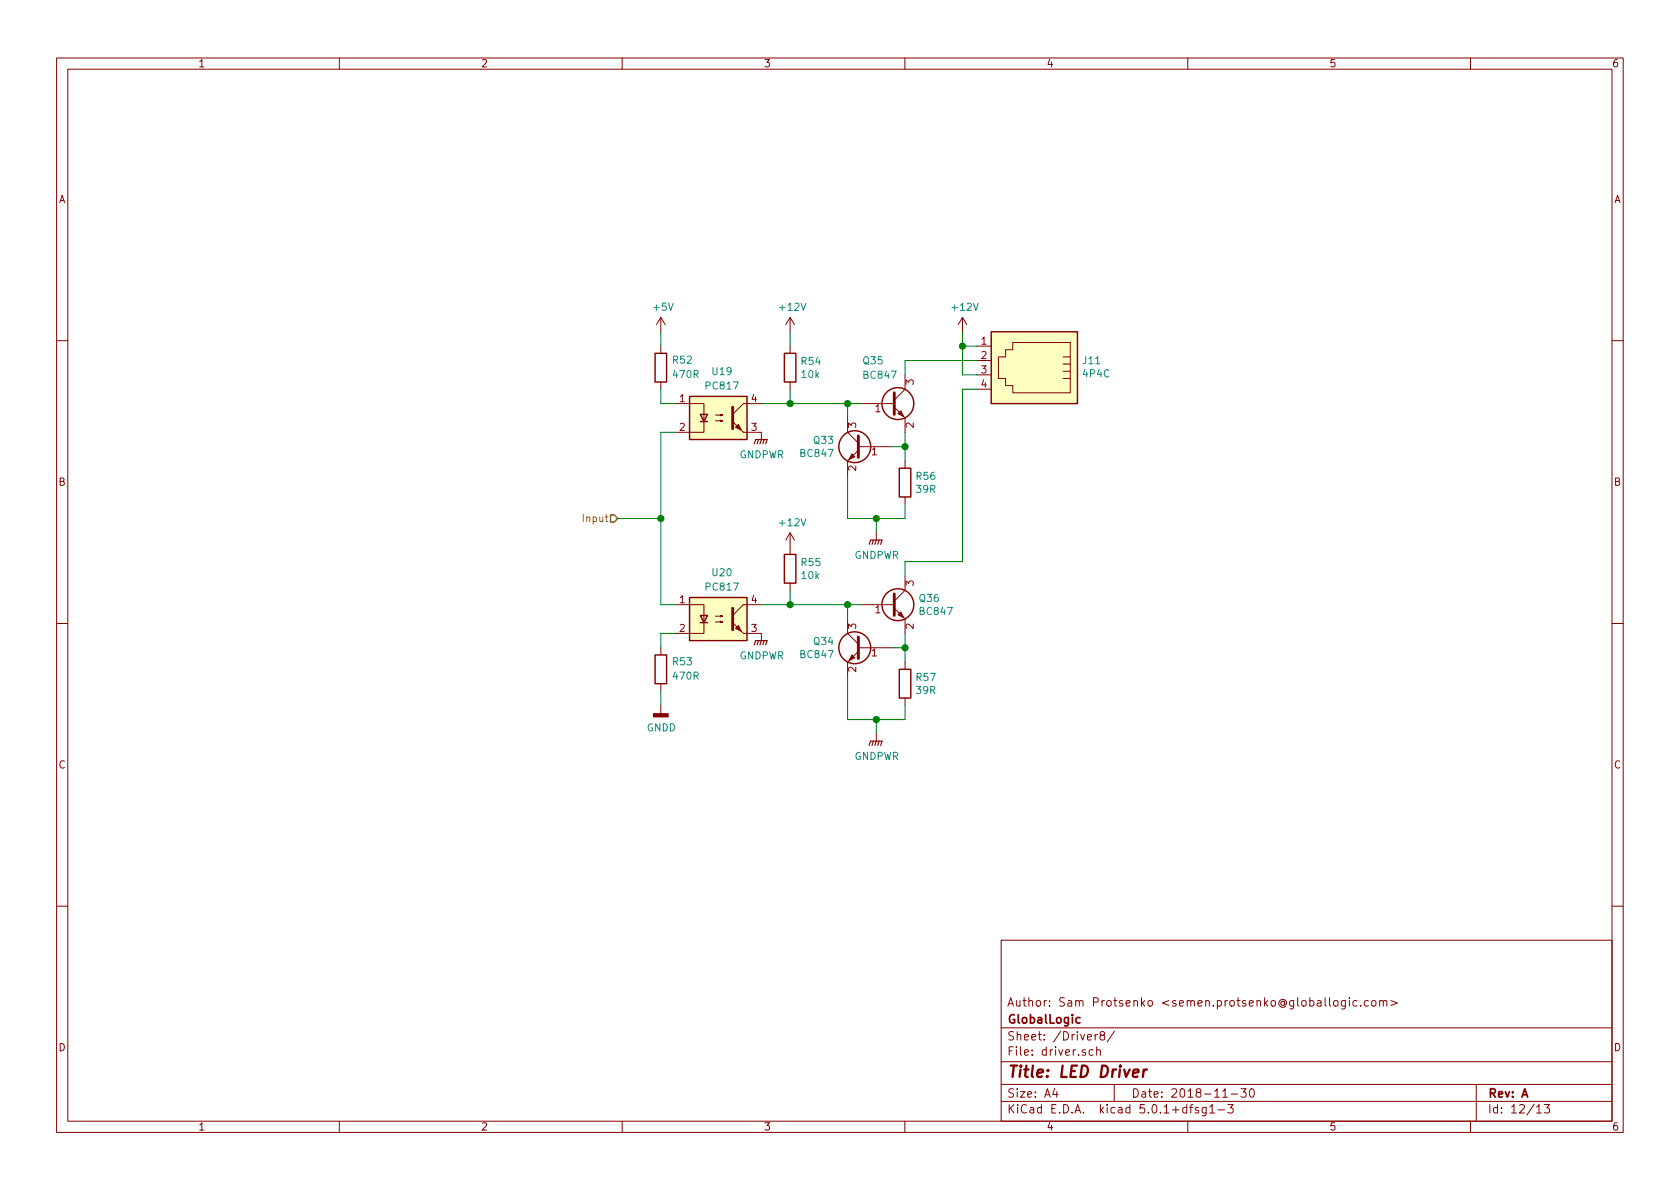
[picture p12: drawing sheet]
<svg xmlns="http://www.w3.org/2000/svg" width="297mm" height="210mm" viewBox="0 0 297 210" stroke-linecap="round" stroke-linejoin="round" font-family="sans-serif">
<g fill="none" stroke="#840000" stroke-width=".18">
<path d="M10 10.3h277v189.9h-277zM12 12.2h273v186.1h-273zM60 10.3v1.9M110 10.3v1.9M160 10.3v1.9M210 10.3v1.9M260 10.3v1.9M116.8 56.1v2.6M116.8 56.1l-.7 1.3M116.8 56.1l.8 1.3M139.7 56.1v2.6M139.7 56.1l-.8 1.3"/>
<path d="M139.7 56.1l.8 1.3M170.2 56.1l-.8 1.3M170.2 56.1v2.6M170.2 56.1l.7 1.3M10 60.2h2M116.8 61.2v1.3M116.8 67.6v1.2M119.4 71.4h5.1v5h-5.1M126.5 74.4h1.3l-.4 .1v-.2l.4 .1M126.5 73.4h1.3l-.4 .1v-.2l.4 .1M131.4 76.4h3.2v1.3M134.6 71.4h-3.2l-1.9 1.9"/>
<path d="M139.7 61.2v1.3M139.7 67.6v1.2M149.9 73.9v2.5l1.9 2M151.8 79.6l-1.9 1.9v2.6M151.8 79h5.7M152.4 71.4h5.7M158.1 72l1.9 1.9v2.5M160 66.3v2.5l-1.9 1.9M172.7 61.2h2.6M172.7 63.7h2.6M172.7 66.3h2.6M172.7 68.8h2.6"/>
<path d="M176.5 63.1h1.3v-1.3h1.3v-1.2h10.1v8.9h-10.1v-1.3h-1.3v-1.3h-1.3zM188 63.1h1.2M188 64.4h1.2M188 65.7h1.2M188 66.9h1.2M285 60.2h2M139.7 94.2v3.8M139.7 94.2l-.8 1.3M139.7 94.2l.8 1.3M154.9 94.2v1.3M160 81.5v1.3M160 87.9v1.2"/>
<path d="M10 110.3h2M116.8 114.5v1.3M119.4 106.9h5.1v5.1h-5.1M126.5 110h1.3l-.4 .1v-.3l.4 .2M126.5 109h1.3l-.4 .1v-.3l.4 .2M131.4 112h3.2v1.3M134.6 106.9h-3.2l-1.9 1.9M139.7 103.1v1.3M149.9 109.5v2.5l1.9 1.9M151.8 115.2l-1.9 1.9v2.5M151.8 114.5h5.7M152.4 106.9h5.7"/>
<path d="M158.1 107.6l1.9 1.9v2.5M160 101.8v2.6l-1.9 1.9M160 117.1v1.3M285 110.3h2M116.8 120.9v1.3M116.8 124.7v1.5M154.9 129.8v1.3M160 123.4v1.3M10 160.2h2M177 166.3h108v32h-108zM235.9 177.1l.2-.2 .4 .2v.7l-.2 .1-.4-.1zM237.9 176.9v1.2l-.3 .3h-.4"/>
<path d="M237.9 177l-.5-.1-.2 .3 .1 .6h.6M238.6 176.4v.2M238.6 176.9v1M239.9 177l-.4-.1-.3 .3 .1 .6 .2 .1 .4-.1M240.6 177.8v.1M241.9 177l-.4-.1-.3 .3 .1 .6 .2 .1 .4-.1M242.6 177.1l.2-.2 .4 .2v.7l-.2 .1-.4-.1zM243.9 177.1l.2-.2 .4 .1 .1 .9M243.9 176.9v1M244.6 177.1l.2-.2 .3 .1 .1 .9M245.9 176.9l1.2 .5-1.2 .4M285 160.2h2"/>
<path d="M60 198.3v1.9M110 198.3v1.9M160 198.3v1.9M177 194.8h108M177 191.8h108M177 187.8h108M177 181.8h108M186.5 192.5l-.4 1h1M186.8 193v1M193.3 185.7l-.5-.1-.2 .3 .1 .6h.6M193.6 182.9v1M193.9 185.7h.1a.37 .37 0 0 1 .6 .1v.8"/>
<path d="M193.9 185.1v1.5M194.1 182.9l-.5 .3M194.8 183.1l-.3-.3 .1-.3a.48 .48 0 0 1 .7 .1l-.1 .4a.52 .52 0 0 0-.6 .2 .52 .52 0 0 0 0 .6l.4 .1 .3-.1v-.4l-.3-.3M197 191.8v3M197.1 182.3l-1.3 2M210 198.3v1.9M210.3 195.8h.6M210.9 195.3l-.4 .2v1.3M211.9 195.9l-.4-.1-.2 .2 .1 .3 .5 .1v.3h-.6M213.3 195.8v1.2l-.3 .3h-.4M213.3 195.9l-.5-.1-.3 .3 .1 .6 .2 .1 .5-.1M213.9 195.8l.4-.5v1.5"/>
<path d="M213.9 196.8h.9M215.4 196.3h1.1M216.2 194h.8M217.1 195.3h.9l-.5 .6 .5 .1v.7l-.2 .1-.7-.1M217.7 193.5h1.1M219.4 192.5h.9l-.5 .6 .5 .1v.7l-.3 .1-.6-.1M221.1 192.6l.2-.1a.8 .8 0 0 1 .5 .8 .8 .8 0 0 1-.5 .7 1 1 0 0 1-.2-1.4zM260 198.3v1.9M261 191.8v6.5M271.7 195.8l.4-.5v1.5M271.7 196.8h.8M273 195.3h1l-.5 .6 .4 .1v.7l-.2 .1-.7-.1"/>
</g>
<path d="M200.3 189.8l1-.2v-.4l-.6-.1-.3 .3v.9l.1 .1 .6-.1M202.2 189.1l-.1 1.3M202.8 189.1a.54 .54 0 0 0-.6 .4" fill="none" stroke="#840000" stroke-width=".41"/>
<path d="M191 180l-.5-.1-.3 .3 .1 .6 .2 .1 .5-.1" fill="none" stroke="#840000" stroke-width=".3"/>
<g fill="none" stroke="#840000" stroke-width=".25">
<path d="M175.3 58.7h15.2v12.7h-15.2zM115.8 62.5h2.1v5.1h-2.1zM121.9 70.1h10.2v7.6h-10.2zM123.8 73.3h1.3l-.6 1.2zM123.8 74.5h1.3M138.7 62.5h2v5.1h-2zM138.7 98h2v5.1h-2zM159 82.8h2v5.1h-2zM115.8 115.8h2.1v5.1h-2.1zM121.9 105.7h10.2v7.6h-10.2zM123.8 108.8h1.3l-.6 1.3zM123.8 110.1h1.3"/>
<path d="M159 118.4h2v5h-2z"/>
<circle cx="151.1" cy="79" r="2.82"/>
<circle cx="158.7" cy="71.4" r="2.82"/>
<circle cx="151.1" cy="114.5" r="2.82"/>
<circle cx="158.7" cy="106.9" r="2.82"/>
</g>
<g fill="none" stroke="#008400" stroke-width=".18">
<path d="M116.8 58.7v2.5M139.7 58.7v2.5M170.2 58.7v7.6h2.5M116.8 68.8v2.6h2.6M119.4 76.4h-2.6v30.5h2.6M134.6 71.4h17.8M139.7 68.8v2.6M149.9 71.4v2.5M157.5 79h2.5M160 76.4v5.1M170.2 61.2h2.5M172.7 63.7h-12.7v2.6"/>
<path d="M172.7 68.8h-2.5v30.5h-10.2v2.5M109.2 91.7h7.6M149.9 84.1v7.6h10.1v-2.6M154.9 91.7v2.5M119.4 112h-2.6v2.5M134.6 106.9h17.8M139.7 104.4v2.5M149.9 119.6v7.6h10.1v-2.5M149.9 106.9v2.6M157.5 114.5h2.5M160 112v5.1M116.8 122.2v2.5"/>
<path d="M154.9 127.2v2.6"/>
</g>
<g fill="#008400" stroke="#008400" stroke-width=".25">
<circle cx="160" cy="79" r=".51"/>
<circle cx="154.9" cy="91.7" r=".51"/>
<circle cx="149.9" cy="71.4" r=".51"/>
<circle cx="160" cy="114.5" r=".51"/>
<circle cx="154.9" cy="127.2" r=".51"/>
<circle cx="149.9" cy="106.9" r=".51"/>
<circle cx="170.2" cy="61.2" r=".51"/>
<circle cx="139.7" cy="71.4" r=".51"/>
<circle cx="139.7" cy="106.9" r=".51"/>
<circle cx="116.8" cy="91.7" r=".51"/>
</g>
<g fill="#ffffc2" stroke="#ffffc2" stroke-width=".18">
<path d="M121.9 105.7h10.2v7.6h-10.2z"/>
<path d="M175.3 58.7h15.2v12.7h-15.2z"/>
<path d="M121.9 70.1h10.2v7.6h-10.2z"/>
</g>
<g fill="#840000" stroke="#840000" stroke-width=".18">
<path d="M129.5 110.1l1.9 1.9z"/>
<path d="M130 111.1l.6-.5 .5 1z"/>
<path d="M158.7 73.1l.6-.5 .5 1.1z"/>
<path d="M150.6 80.3l.5 .5-1 .5z"/>
<path d="M150.6 115.8l.5 .5-1 .5z"/>
<path d="M158.7 108.7l.6-.5 .5 1z"/>
<path d="M129.5 74.5l1.9 1.9z"/>
<path d="M130 75.6l.6-.5 .5 1z"/>
</g>
<path d="M129.5 72v3.8M151.8 77.1v3.8M158.1 69.5v3.8M129.5 107.6v3.8M151.8 112.6v3.9M158.1 105v3.8" fill="none" stroke="#840000" stroke-width=".51"/>
<path d="M107.9 91.1h.7l.6 .6-.6 .6h-.7z" fill="none" stroke="#848400" stroke-width=".25"/>
<path d="M115.6 126.2h2.5v.5h-2.5z" fill="#840000" stroke="#840000" stroke-width=".25"/>
<g fill="none" stroke="#840000" stroke-width=".2">
<path d="M133.3 78.5l.3-.8h2l-.2 .8M134.1 77.7l-.2 .8M134.6 77.7l-.2 .8M135.1 77.7l-.2 .8M153.7 96.3l.2-.8h2.1l-.3 .8M154.4 95.5l-.2 .8M154.9 95.5l-.2 .8M155.4 95.5l-.2 .8M133.3 114l.3-.7h2l-.2 .7M134.1 113.3l-.2 .7M134.6 113.3l-.2 .7M135.1 113.3l-.2 .7"/>
<path d="M153.7 131.8l.2-.7h2.1l-.3 .7M154.4 131.1l-.2 .7M154.9 131.1l-.2 .7M155.4 131.1l-.2 .7"/>
</g>
<text font-size="2.8" fill="#840000" x="178" y="190.5">Title: LED Driver</text>
<g font-size="2.1" fill="#840000">
<text x="178" y="178">Author: Sam Protsenko &lt;semen.protsenko@globallogic.com&gt;</text>
<text x="178" y="184">Sheet: /Driver8/</text>
<text x="178" y="181">GlobalLogic</text>
<text x="178" y="186.7">File: driver.sch</text>
<text x="178" y="196.9">KiCad E.D.A. kicad 5.0.1+dfsg1-3</text>
<text x="178" y="194.1">Size: A4</text>
<text x="200" y="194.1">Date: 2018-11-30</text>
<text x="263" y="194.1">Rev: A</text>
<text x="263" y="196.9">Id: 12/13</text>
</g>
<g font-size="1.8" fill="#840000">
<text x="35" y="11.9">1</text>
<text x="85" y="11.9">2</text>
<text x="135" y="11.9">3</text>
<text x="185" y="11.9">4</text>
<text x="235" y="11.9">5</text>
<text x="285" y="11.9">6</text>
<text x="10.4" y="35.9">A</text>
<text x="285.4" y="35.9">A</text>
<text x="173.5" y="61">1</text>
<text x="173.5" y="63.5">2</text>
<text x="120.2" y="71.1">1</text>
<text x="132.9" y="71.1">4</text>
<text x="161.5" y="68" transform="rotate(-90 161.5 68)">3</text>
<text x="173.5" y="66">3</text>
<text x="173.5" y="68.6">4</text>
<text x="120.2" y="76.2">2</text>
<text x="132.9" y="76.2">3</text>
<text x="151.4" y="75.7" transform="rotate(-90 151.4 75.7)">3</text>
<text x="154.8" y="72.9">1</text>
<text x="161.5" y="75.7" transform="rotate(-90 161.5 75.7)">2</text>
<text x="151.4" y="83.3" transform="rotate(-90 151.4 83.3)">2</text>
<text x="154.1" y="80.5">1</text>
<text x="10.4" y="85.9">B</text>
<text x="285.4" y="85.9">B</text>
<text x="120.2" y="106.7">1</text>
<text x="132.9" y="106.7">4</text>
<text x="161.5" y="103.6" transform="rotate(-90 161.5 103.6)">3</text>
<text x="120.2" y="111.8">2</text>
<text x="132.9" y="111.8">3</text>
<text x="151.4" y="111.2" transform="rotate(-90 151.4 111.2)">3</text>
<text x="154.8" y="108.5">1</text>
<text x="161.5" y="111.2" transform="rotate(-90 161.5 111.2)">2</text>
<text x="151.4" y="118.8" transform="rotate(-90 151.4 118.8)">2</text>
<text x="154.1" y="116.1">1</text>
<text x="10.4" y="135.9">C</text>
<text x="285.4" y="135.9">C</text>
<text x="10.4" y="185.9">D</text>
<text x="285.4" y="185.9">D</text>
<text x="35" y="199.9">1</text>
<text x="85" y="199.9">2</text>
<text x="135" y="199.9">3</text>
<text x="185" y="199.9">4</text>
<text x="235" y="199.9">5</text>
<text x="285" y="199.9">6</text>
</g>
<g font-size="1.8" fill="#008484">
<text x="115.6" y="55">+5V</text>
<text x="138" y="55">+12V</text>
<text x="168.5" y="55">+12V</text>
<text x="119" y="64.3">R52</text>
<text x="141.8" y="64.5">R54</text>
<text x="152.7" y="64.4">Q35</text>
<text x="191.5" y="64.4">J11</text>
<text x="119.2" y="66.8">470R</text>
<text x="124.9" y="68.9">PC817</text>
<text x="126" y="66.3">U19</text>
<text x="141.8" y="66.8">10k</text>
<text x="152.8" y="67">BC847</text>
<text x="191.6" y="66.7">4P4C</text>
<text x="130.7" y="81">GNDPWR</text>
<text x="141.7" y="80.8">BC847</text>
<text x="143.9" y="78.5">Q33</text>
<text x="162.1" y="84.9">R56</text>
<text x="162.1" y="87.2">39R</text>
<text x="138" y="93.1">+12V</text>
<text x="126" y="101.9">U20</text>
<text x="141.8" y="100.1">R55</text>
<text x="151" y="98.8">GNDPWR</text>
<text x="124.9" y="104.4">PC817</text>
<text x="141.8" y="102.4">10k</text>
<text x="162.6" y="106.4">Q36</text>
<text x="162.7" y="108.8">BC847</text>
<text x="119" y="117.6">R53</text>
<text x="130.7" y="116.6">GNDPWR</text>
<text x="141.7" y="116.4">BC847</text>
<text x="143.9" y="114.1">Q34</text>
<text x="119.2" y="120.2">470R</text>
<text x="162.1" y="120.4">R57</text>
<text x="162.1" y="122.7">39R</text>
<text x="114.4" y="129.3">GNDD</text>
<text x="151" y="134.4">GNDPWR</text>
</g>
<text font-size="1.8" fill="#848400" x="103.4" y="92.3">Input</text>
</svg>
